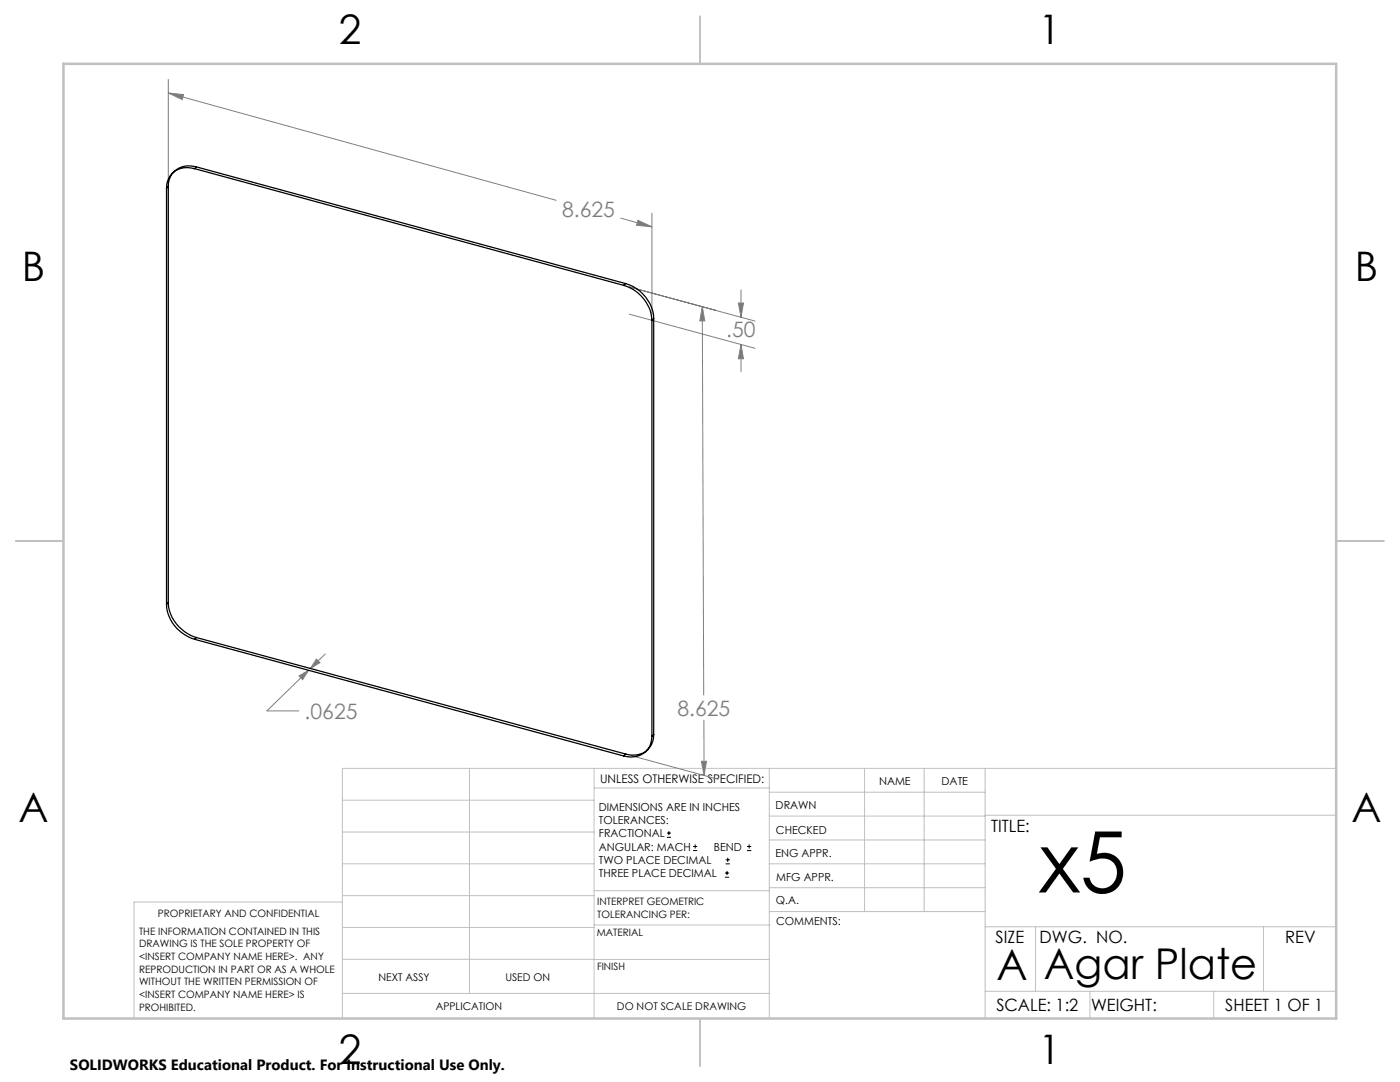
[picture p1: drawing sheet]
<svg xmlns="http://www.w3.org/2000/svg" width="279mm" height="216mm" viewBox="0 0 279 216" stroke-linecap="round" stroke-linejoin="round" font-family="sans-serif">
<g fill="none" stroke="#000" stroke-width=".2">
<path d="M133.1 167.1h.8M133.1 166.2h.8M133.5 165.8v.9M138.3 169.7h.8M138.3 168.9h.8M138.7 168.5v.8M144.7 175h.8M144.7 174.2h.8M144.8 172.4h.9M144.8 171.6h.9M145.1 173.8v.8M145.2 171.1v.9"/>
<path d="M149.1 169.7h.8M149.1 168.9h.8M149.5 168.5v.8"/>
</g>
<g fill="none" stroke="#808080" stroke-width=".2">
<path d="M33.6 18.6l3 .3-.2 1zM33.6 15.8v20.3M33.6 18.6l77.4 21.4M123.9 43.5l6.2 1.8M125.6 57.3l25.1 6.8M127.3 44l2.8 1.3-3.1-.4zM130.1 42.5v20.3M147.9 57.9v5.4M125.6 62.7l25.1 6.8M140.2 61.2l.5 2.8h-1zM140.2 61.2l.2 77.5M147.4 60.5h1l-.5 2.8z"/>
<path d="M147.9 68.8l.5 2.8h-1zM147.9 68.8v5.4M59.7 134.9l1.9-1.2-1.2 1.9zM61.6 133.7l-8.3 8.2h6.3M63.1 131.5l.8 .7-2 1.2zM64.9 130.5l-3 2.9M126 150.8l17.3 4.7M140 151.9h1l-.5 2.8zM140.5 143.7v11"/>
</g>
<g fill="none" stroke="#c0c0c0" stroke-width=".2">
<path d="M68.3 159.7h50.3M93.7 153.3v44.9M118.6 153.3v49.9M118.6 157.2h34.9M153.5 153.3v49.9M153.5 158.1h43.1M172.5 153.3v28.6M184.4 153.3v28.6M196.6 153.3v49.9M266.7 153.3h-198.4v49.9M68.3 178.7h50.3M68.3 172.4h50.3"/>
<path d="M68.3 166h50.3M68.3 180h-41.6v23.2M118.6 177.7h35M153.5 167.6h43.1M153.5 162.8h43.1M153.5 172.4h43.1M153.5 177.1h43.1M196.6 162.7h70.1M68.3 198.2h85.2M68.3 191.4l85.2 .1M68.3 185.1h50.3M118.6 184.6h35"/>
<path d="M153.6 181.9h43M196.6 197.8h70.1M196.6 184.9h70.1M206.7 184.9v12.9M217.5 197.8v5.4M242.2 197.8v5.4M252.2 184.9v12.9"/>
</g>
<path d="M139.7 3.2v9.5M3.1 107.9h9.6M266.7 107.9h9.5M139.7 203.2v9.6" fill="none" stroke="#c0c0c0" stroke-width=".25"/>
<path d="M12.7 12.7h254v190.5h-254z" fill="none" stroke="#c0c0c0" stroke-width=".5"/>
<path d="M140.2 61.2l.5 2.8h-1zM140 151.9h1l-.5 2.8zM33.6 18.6l3 .3-.2 1zM127.3 44l2.8 1.3-3.1-.4zM59.7 134.9l1.9-1.2-1.2 1.9zM63.1 131.5l.8 .7-2 1.2zM147.4 60.5h1l-.5 2.8zM147.9 68.8l.5 2.8h-1z" fill="#808080"/>
<g fill="none" stroke="#000" stroke-width=".25">
<path d="M33.2 37.6v83M33.6 37.2v83M33.6 37.2l-.4 .4M34.8 34.2l-.4 .4M38.8 33.7a4.1 4.1 0 0 0-5.6 3.9M38.8 33.7l85.7 23.2M39.2 33.3a4.1 4.1 0 0 0-5.6 3.9M39.2 33.3l85.6 23.3M39.2 33.3l-.4 .4M124.5 56.9a7.8 7.8 0 0 1 5.6 7M124.8 56.6a7.7 7.7 0 0 1 5.7 6.9M124.8 56.6l-.3 .3"/>
<path d="M130.1 63.9v83M130.5 63.5v83M130.5 63.5l-.4 .4M33.2 120.6a7.7 7.7 0 0 0 5.6 7M33.6 120.2a7.9 7.9 0 0 0 5.6 7M33.6 120.2l-.4 .4M38.8 127.6l85.7 23.2M39.2 127.2l-.4 .4M39.2 127.2l85.6 23.3M124.8 150.5l-.3 .3M129.3 149.6l-.4 .3M130.1 146.9a4.1 4.1 0 0 1-5.6 3.9"/>
<path d="M130.5 146.5a4.1 4.1 0 0 1-5.7 4M130.5 146.5l-.4 .4"/>
</g>
<text font-size="16.9" x="207.4" y="178.1">x5</text>
<g font-size="8.5">
<text x="198.9" y="195.5">A</text>
<text x="208.3" y="195.4">Agar Plate</text>
</g>
<g font-size="8.1">
<text x="67.6" y="8.9">2</text>
<text x="207.3" y="8.9">1</text>
<text x="4.4" y="56.2">B</text>
<text x="270.4" y="56.2">B</text>
<text x="3.7" y="164.1">A</text>
<text x="269.7" y="164.1">A</text>
<text x="67.6" y="212.4">2</text>
<text x="207.3" y="212.4">1</text>
</g>
<g font-size="4.2" fill="#808080">
<text x="112.2" y="43.3">8.625</text>
<text x="145" y="67.2">.50</text>
<text x="60.8" y="143.5">.0625</text>
<text x="135.2" y="142.8">8.625</text>
</g>
<g font-size="3.4">
<text x="197.8" y="166">TITLE:</text>
<text x="198.7" y="188.1">SIZE</text>
<text x="207.5" y="188.1">DWG. NO.</text>
<text x="256.5" y="188.2">REV</text>
<text x="198.8" y="201.7">SCALE: 1:2</text>
<text x="217.7" y="201.8">WEIGHT:</text>
<text x="244.5" y="201.7">SHEET 1 OF 1</text>
</g>
<text font-size="3" x="14" y="213.5">SOLIDWORKS Educational Product. For Instructional Use Only.</text>
<text font-size="2.4" x="119.8" y="156.2">UNLESS OTHERWISE SPECIFIED:</text>
<g font-size="2.2">
<text x="119.5" y="161.8">DIMENSIONS ARE IN INCHES</text>
<text x="154.8" y="161.4">DRAWN</text>
<text x="175.4" y="156.6">NAME</text>
<text x="187.9" y="156.7">DATE</text>
<text x="119.5" y="164.4">TOLERANCES:</text>
<text x="119.5" y="167.1">FRACTIONAL</text>
<text x="154.9" y="166.3">CHECKED</text>
<text x="119.5" y="169.7">ANGULAR: MACH</text>
<text x="119.5" y="172.4">TWO PLACE DECIMAL</text>
<text x="142.5" y="169.7">BEND</text>
<text x="154.8" y="171">ENG APPR.</text>
<text x="119.5" y="175">THREE PLACE DECIMAL</text>
<text x="154.9" y="175.7">MFG APPR.</text>
<text x="154.9" y="180.4">Q.A.</text>
<text x="154.9" y="184.6">COMMENTS:</text>
</g>
<g font-size="2.1">
<text x="75.5" y="195.7">NEXT ASSY</text>
<text x="100.9" y="195.7">USED ON</text>
<text x="86.9" y="201.5">APPLICATION</text>
<text x="123.1" y="201.6">DO NOT SCALE DRAWING</text>
</g>
<g font-size="2">
<text x="31.5" y="182.9">PROPRIETARY AND CONFIDENTIAL</text>
<text x="119.2" y="180.6">INTERPRET GEOMETRIC</text>
<text x="119.2" y="183.1">TOLERANCING PER:</text>
<text x="27.8" y="186.5">THE INFORMATION CONTAINED IN THIS</text>
<text x="27.8" y="189">DRAWING IS THE SOLE PROPERTY OF</text>
<text x="27.8" y="191.6">&lt;INSERT COMPANY NAME HERE&gt;. ANY</text>
<text x="119.1" y="186.7">MATERIAL</text>
<text x="27.8" y="194.1">REPRODUCTION IN PART OR AS A WHOLE</text>
<text x="27.8" y="196.6">WITHOUT THE WRITTEN PERMISSION OF</text>
<text x="119.1" y="193.5">FINISH</text>
<text x="27.8" y="199.1">&lt;INSERT COMPANY NAME HERE&gt; IS</text>
<text x="27.8" y="201.7">PROHIBITED.</text>
</g>
</svg>
